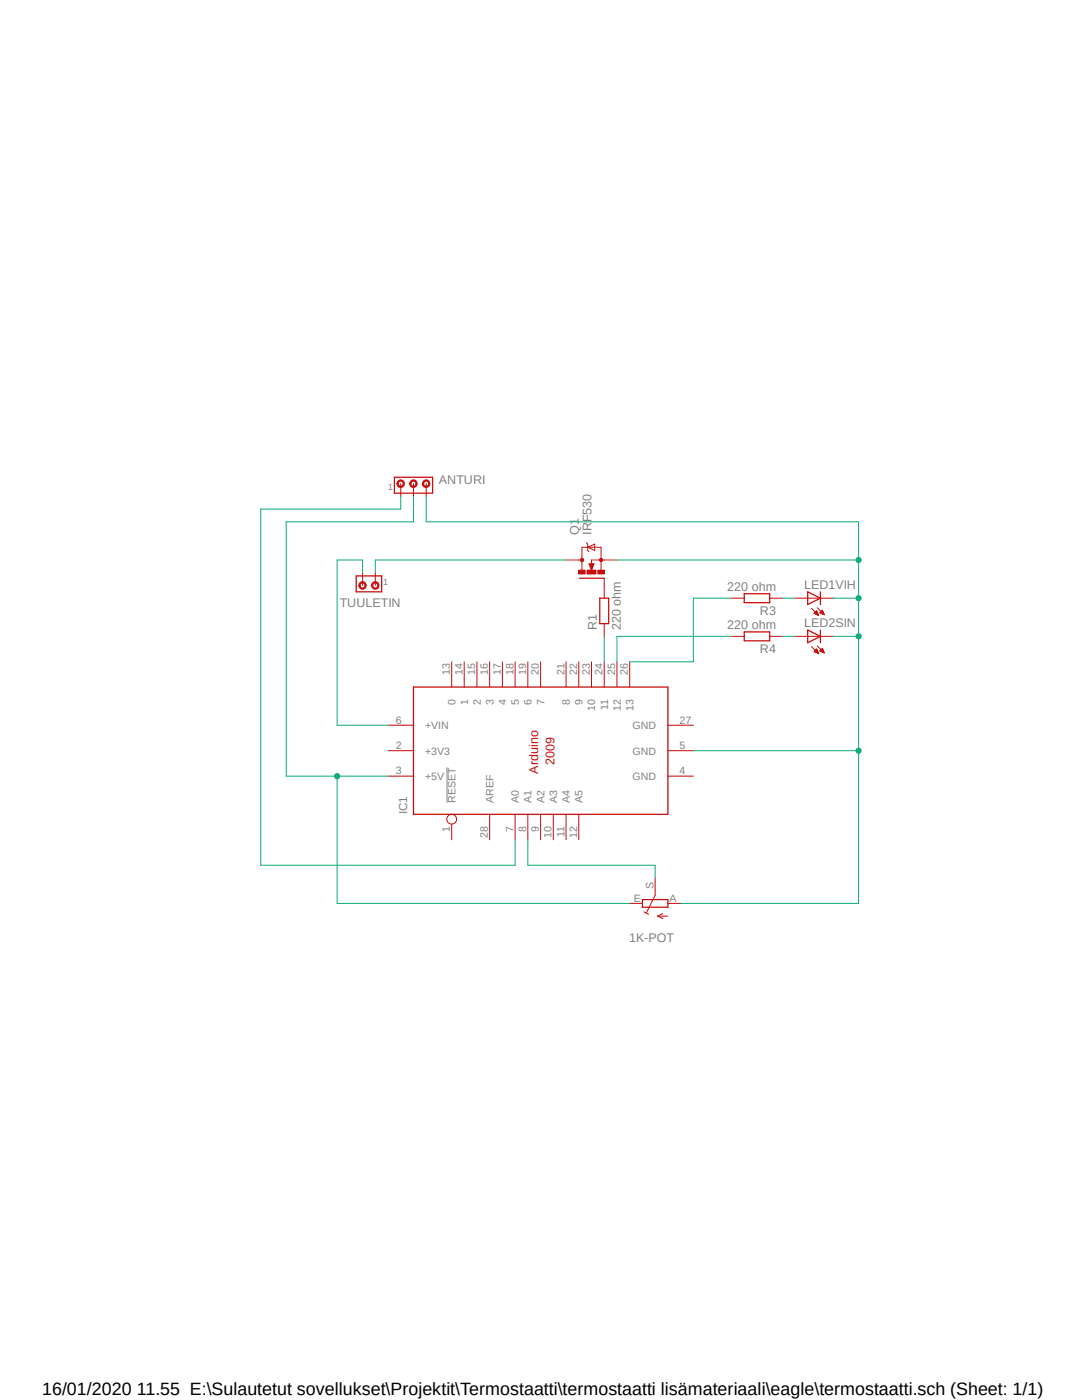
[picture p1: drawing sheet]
<svg xmlns="http://www.w3.org/2000/svg" width="216mm" height="279mm" viewBox="0 0 216 279" stroke-linecap="round" stroke-linejoin="round" font-family="sans-serif">
<path d="M51.9 93.9l120.5 94.9M172.4 93.9l-120.5 94.9" fill="none" stroke="#fff" stroke-width=".2"/>
<path d="M89.2 153.2v7" fill="none" stroke="#808080" stroke-width=".2"/>
<path d="M115.6 115.4h5M82.5 137.1h50.8v25.4h-50.8z" fill="none" stroke="#c90d0c" stroke-width=".25"/>
<g fill="none" stroke="#c90d0c" stroke-width=".2">
<path d="M115.5 111.8h.6M116.1 113.7v-4.5h3.8v4.6M117 108.3l.3 .3v1.3l.2 .2M117.3 109.2l1.4-.6v1.3zM117.5 112.5h1l-.5 1.3zM120.6 115.4v1.4M120.6 111.8h-2.6v.8M90.1 132.1v5M92.6 132.1v5M95.2 132.1v5M97.7 132.1v5M100.2 132.1v5"/>
<path d="M102.8 132.1v5M105.3 132.1v5M107.9 132.1v5M112.9 132.1v5M115.5 132.1v5M118 132.1v5M120.6 132.1v5M123.1 132.1v5M125.6 132.1v5M77.4 154.9h5.1M77.4 149.8h5.1M77.4 144.7h5.1"/>
<path d="M133.3 154.9h5M133.3 149.8h5M133.3 144.7h5M90.1 164.5v3.1M97.7 162.5v5.1M102.8 162.5v5.1M105.3 162.5v5.1M107.9 162.5v5.1M110.4 162.5v5.1M112.9 162.5v5.1M115.5 162.5v5.1"/>
<circle cx="90.1" cy="163.5" r=".98"/>
</g>
<path d="M117.8 112.6l.2 .9 .3-.9h-.3v.3" fill="none" stroke="#c90d0c" stroke-width=".34"/>
<path d="M119.7 111.5h.5v.5h-.5l-.1-.2z" fill-rule="evenodd" fill="#c90d0c"/>
<path d="M119.7 111.5h.5v.5h-.5l-.1-.2z" fill="none" stroke="#c90d0c" stroke-width=".2"/>
<path d="M115.9 111.5h.5v.5h-.5l-.1-.2z" fill-rule="evenodd" fill="#c90d0c"/>
<path d="M115.9 111.5h.5v.5h-.5l-.1-.2z" fill="none" stroke="#c90d0c" stroke-width=".2"/>
<path d="M119.3 113.8h1.3v.8h-1.3z" fill-rule="evenodd" fill="#c90d0c"/>
<path d="M119.3 113.8h1.3v.8h-1.3z" fill="none" stroke="#c90d0c" stroke-width=".2"/>
<path d="M115.5 113.8h1.3v.8h-1.3z" fill-rule="evenodd" fill="#c90d0c"/>
<path d="M115.5 113.8h1.3v.8h-1.3z" fill="none" stroke="#c90d0c" stroke-width=".2"/>
<path d="M117.1 113.8h1.8v.8h-1.8z" fill-rule="evenodd" fill="#c90d0c"/>
<path d="M112.9 111.8h2.6M117.1 113.8h1.8v.8h-1.8zM120.6 111.8h2.5M120.6 116.8v2.6M120.6 124.5v2.5" fill="none" stroke="#c90d0c" stroke-width=".2"/>
<path d="M71.1 114.9h5.1v3.2h-5.1zM119.7 119.4h1.8v5.1h-1.8z" fill="none" stroke="#c90d0c" stroke-width=".25"/>
<path d="M74.5 116.2a.75 .75 0 0 1 1.1 .3 .75 .75 0 0 1-.6 1.1 .75 .75 0 0 1-.9-.8h.3a.5 .5 0 0 1 .7-.4 .5 .5 0 0 1 .1 .8 .5 .5 0 0 1-.8-.1v-.3h-.3z" fill-rule="evenodd" fill="#c90d0c"/>
<path d="M74.5 116.2a.75 .75 0 0 1 1.1 .3 .75 .75 0 0 1-.6 1.1 .75 .75 0 0 1-.9-.8h.3a.5 .5 0 0 1 .7-.4 .5 .5 0 0 1 .1 .8 .5 .5 0 0 1-.8-.1v-.3h-.3z" fill="none" stroke="#c90d0c" stroke-width=".2"/>
<path d="M71.9 116.2a.75 .75 0 0 1 1.1 .3 .75 .75 0 0 1-.5 1.1 .75 .75 0 0 1-.9-.8h.2a.5 .5 0 0 1 .7-.4 .5 .5 0 0 1 .2 .8 .5 .5 0 0 1-.8-.1l-.1-.3h-.2z" fill-rule="evenodd" fill="#c90d0c"/>
<path d="M71.9 116.2a.75 .75 0 0 1 1.1 .3 .75 .75 0 0 1-.5 1.1 .75 .75 0 0 1-.9-.8h.2a.5 .5 0 0 1 .7-.4 .5 .5 0 0 1 .2 .8 .5 .5 0 0 1-.8-.1l-.1-.3h-.2zM72.3 114.3v2.5M74.9 114.3v2.5" fill="none" stroke="#c90d0c" stroke-width=".2"/>
<path d="M78.7 95.2h7.6v3.2h-7.6z" fill="none" stroke="#c90d0c" stroke-width=".25"/>
<path d="M79.5 95.9a.75 .75 0 0 1 1.1 .3 .75 .75 0 0 1-.5 1.1 .75 .75 0 0 1-.9-.8h.3a.5 .5 0 0 1 .7-.4 .5 .5 0 0 1 .1 .8 .5 .5 0 0 1-.8-.1v-.3h-.3z" fill-rule="evenodd" fill="#c90d0c"/>
<path d="M79.5 95.9a.75 .75 0 0 1 1.1 .3 .75 .75 0 0 1-.5 1.1 .75 .75 0 0 1-.9-.8h.3a.5 .5 0 0 1 .7-.4 .5 .5 0 0 1 .1 .8 .5 .5 0 0 1-.8-.1v-.3h-.3z" fill="none" stroke="#c90d0c" stroke-width=".2"/>
<path d="M82 95.9a.75 .75 0 0 1 1.2 .3 .75 .75 0 0 1-.5 1.1 .75 .75 0 0 1-1-.8h.3a.5 .5 0 0 1 .7-.4 .5 .5 0 0 1 .2 .8 .5 .5 0 0 1-.9-.1v-.3h-.3z" fill-rule="evenodd" fill="#c90d0c"/>
<path d="M82 95.9a.75 .75 0 0 1 1.2 .3 .75 .75 0 0 1-.5 1.1 .75 .75 0 0 1-1-.8h.3a.5 .5 0 0 1 .7-.4 .5 .5 0 0 1 .2 .8 .5 .5 0 0 1-.9-.1v-.3h-.3z" fill="none" stroke="#c90d0c" stroke-width=".2"/>
<path d="M84.6 95.9a.75 .75 0 0 1 1.1 .3 .75 .75 0 0 1-.5 1.1 .75 .75 0 0 1-.9-.8h.2a.5 .5 0 0 1 .8-.4 .5 .5 0 0 1 .1 .8 .5 .5 0 0 1-.8-.1l-.1-.3h-.2z" fill-rule="evenodd" fill="#c90d0c"/>
<g fill="none" stroke="#c90d0c" stroke-width=".2">
<path d="M80 96.5v2.6M82.5 96.5v2.6M84.6 95.9a.75 .75 0 0 1 1.1 .3 .75 .75 0 0 1-.5 1.1 .75 .75 0 0 1-.9-.8h.2a.5 .5 0 0 1 .8-.4 .5 .5 0 0 1 .1 .8 .5 .5 0 0 1-.8-.1l-.1-.3h-.2zM85 96.5v2.6M146 119.4h2.5M153.6 119.4h2.5M158.6 119.4h7.6M146 127h2.5M153.6 127h2.5M158.6 127h7.6M161.9 121.4l1.4 1.4M161.9 129l1.5 1.5"/>
<path d="M162.4 122.4l.5-.5 .4 .9zM162.4 130l.5-.5 .4 .9zM162.5 122.4h.7M162.5 122.3h.7M162.5 130h.7M162.6 129.9h.5M162.6 122.5h.6M162.6 122.3h.5M162.7 129.8h.4M162.7 122.2h.4M162.7 130.1h.5M162.8 129.7h.2"/>
<path d="M162.8 122h.2M162.9 122.6h.3M162.9 122h.1M162.9 130.2h.4M162.9 129.5v.1M163.1 121.3l1.4 1.4M163.1 122.7h.2M163.1 128.9l1.4 1.4M163.2 130.3h.1M163.3 122.8h.1M163.6 129.9h.7M163.7 122.3h.6"/>
<path d="M163.7 129.8h.6M163.7 122.2h.6M163.7 130h.6M163.8 129.7h.4M163.8 122h.4M163.9 129.6h.3M163.9 122.4h.5M163.9 122h.3M164 130h.4M164 129.5h.2M164 121.9h.1M164 129.5h.1"/>
<path d="M164.1 122.5h.3M164.1 121.8l-.5 .5 .9 .4M164.1 121.8l.4 .9M164.1 121.8h.1M164.1 129.4l.4 .9-.9-.4zM164.2 130.1h.2M164.3 122.6h.2M164.4 130.2h.1M130.7 175.2v3.4l-1.7 3.6M125.6 180.3h2.6M128.5 182l.9 .5M131.2 182.8h2.1"/>
<path d="M131.2 182.8l1 .5M132.2 182.3l-1 .5M133.3 180.3h2.5"/>
</g>
<path d="M148.5 118.5h5.1v1.8h-5.1zM161.2 118.1l2.5 1.3-2.5 1.2zM163.7 118.1v2.5M148.5 126.1h5.1v1.8h-5.1zM161.2 125.7l2.5 1.3-2.5 1.3zM163.7 125.7v2.6M128.2 179.5h5.1v1.6h-5.1z" fill="none" stroke="#c90d0c" stroke-width=".25"/>
<path d="M85 99.1v5h86.3v45.7h-33M72.3 114.3v-2.5h-5v32.9h10.1M112.9 111.8h-38v2.5M123.1 111.8h48.2" fill="none" stroke="#0dab76" stroke-width=".2"/>
<circle cx="171.3" cy="111.8" r=".51" fill="#0dab76"/>
<g fill="none" stroke="#0dab76" stroke-width=".2">
<path d="M171.3 149.8v30.5h-35.5"/>
<circle cx="171.3" cy="111.8" r=".51"/>
</g>
<circle cx="171.3" cy="149.8" r=".51" fill="#0dab76"/>
<g fill="none" stroke="#0dab76" stroke-width=".2">
<path d="M166.2 119.4h5.1"/>
<circle cx="171.3" cy="149.8" r=".51"/>
</g>
<circle cx="171.3" cy="119.4" r=".51" fill="#0dab76"/>
<g fill="none" stroke="#0dab76" stroke-width=".2">
<path d="M166.2 127h5.1"/>
<circle cx="171.3" cy="119.4" r=".51"/>
</g>
<circle cx="171.3" cy="127" r=".51" fill="#0dab76"/>
<g fill="none" stroke="#0dab76" stroke-width=".2">
<path d="M82.5 99.1v5h-25.4v50.8h20.3M120.6 127v5.1M67.3 154.9v25.4h58.3"/>
<circle cx="171.3" cy="127" r=".51"/>
</g>
<circle cx="67.3" cy="154.9" r=".51" fill="#0dab76"/>
<g fill="none" stroke="#0dab76" stroke-width=".2">
<path d="M80 99.1v2.5h-28v71.1h50.8v-5.1M146 119.4h-7.7v12.7h-12.7M156.1 119.4h2.5M146 127h-22.9v5.1M156.1 127h2.5M105.3 167.6v5.1h25.4v2.5"/>
<circle cx="67.3" cy="154.9" r=".51"/>
</g>
<text font-size="3.6" x="8.4" y="278.4">16/01/2020 11.55 E:\Sulautetut sovellukset\Projektit\Termostaatti\termostaatti lisämateriaali\eagle\termostaatti.sch (Sheet: 1/1)</text>
<g font-size="2.5" fill="#808080">
<text x="87.6" y="96.5">ANTURI</text>
<text x="115.5" y="106.7" transform="rotate(-90 115.5 106.7)">Q1</text>
<text x="118" y="106.7" transform="rotate(-90 118 106.7)">IRF530</text>
<text x="145.1" y="117.9">220 ohm</text>
<text x="160.4" y="117.6">LED1VIH</text>
<text x="67.8" y="121.2">TUULETIN</text>
<text x="119.1" y="125.7" transform="rotate(-90 119.1 125.7)">R1</text>
<text x="123.9" y="125.7" transform="rotate(-90 123.9 125.7)">220 ohm</text>
<text x="145.1" y="125.5">220 ohm</text>
<text x="151.6" y="122.6">R3</text>
<text x="160.4" y="125.2">LED2SIN</text>
<text x="151.6" y="130.3">R4</text>
<text x="125.5" y="188">1K-POT</text>
</g>
<g font-size="2.5" fill="#c90d0c">
<text x="107.4" y="154.4" transform="rotate(-90 107.4 154.4)">Arduino</text>
<text x="110.7" y="152.6" transform="rotate(-90 110.7 152.6)">2009</text>
</g>
<text font-size="2.3" fill="#808080" x="81.2" y="162.5" transform="rotate(-90 81.2 162.5)">IC1</text>
<g font-size="2.1" fill="#808080">
<text x="89.7" y="134.8" transform="rotate(-90 89.7 134.8)">13</text>
<text x="92.3" y="134.8" transform="rotate(-90 92.3 134.8)">14</text>
<text x="94.8" y="134.8" transform="rotate(-90 94.8 134.8)">15</text>
<text x="97.4" y="134.8" transform="rotate(-90 97.4 134.8)">16</text>
<text x="99.9" y="134.8" transform="rotate(-90 99.9 134.8)">17</text>
<text x="102.4" y="134.8" transform="rotate(-90 102.4 134.8)">18</text>
<text x="105" y="134.8" transform="rotate(-90 105 134.8)">19</text>
<text x="107.5" y="134.8" transform="rotate(-90 107.5 134.8)">20</text>
<text x="112.6" y="134.8" transform="rotate(-90 112.6 134.8)">21</text>
<text x="115.1" y="134.8" transform="rotate(-90 115.1 134.8)">22</text>
<text x="117.7" y="134.8" transform="rotate(-90 117.7 134.8)">23</text>
<text x="120.2" y="134.8" transform="rotate(-90 120.2 134.8)">24</text>
<text x="122.8" y="134.8" transform="rotate(-90 122.8 134.8)">25</text>
<text x="125.3" y="134.8" transform="rotate(-90 125.3 134.8)">26</text>
<text x="90.9" y="140.7" transform="rotate(-90 90.9 140.7)">0</text>
<text x="93.4" y="140.7" transform="rotate(-90 93.4 140.7)">1</text>
<text x="95.9" y="140.7" transform="rotate(-90 95.9 140.7)">2</text>
<text x="98.5" y="140.7" transform="rotate(-90 98.5 140.7)">3</text>
<text x="101" y="140.7" transform="rotate(-90 101 140.7)">4</text>
<text x="103.5" y="140.7" transform="rotate(-90 103.5 140.7)">5</text>
<text x="106.1" y="140.7" transform="rotate(-90 106.1 140.7)">6</text>
<text x="108.6" y="140.7" transform="rotate(-90 108.6 140.7)">7</text>
<text x="113.7" y="140.7" transform="rotate(-90 113.7 140.7)">8</text>
<text x="116.2" y="140.7" transform="rotate(-90 116.2 140.7)">9</text>
<text x="118.8" y="141.9" transform="rotate(-90 118.8 141.9)">10</text>
<text x="121.3" y="141.7" transform="rotate(-90 121.3 141.7)">11</text>
<text x="123.9" y="141.9" transform="rotate(-90 123.9 141.9)">12</text>
<text x="126.4" y="141.9" transform="rotate(-90 126.4 141.9)">13</text>
<text x="79" y="149.5">2</text>
<text x="79" y="144.4">6</text>
<text x="84.8" y="145.5">+VIN</text>
<text x="126.2" y="145.5">GND</text>
<text x="135.6" y="149.5">5</text>
<text x="135.6" y="144.4">27</text>
<text x="79" y="154.6">3</text>
<text x="84.8" y="155.7">+5V</text>
<text x="84.8" y="150.6">+3V3</text>
<text x="126.2" y="155.7">GND</text>
<text x="126.2" y="150.6">GND</text>
<text x="135.6" y="154.6">4</text>
<text x="90.9" y="160.2" transform="rotate(-90 90.9 160.2)">RESET</text>
<text x="98.5" y="160.2" transform="rotate(-90 98.5 160.2)">AREF</text>
<text x="103.5" y="160.2" transform="rotate(-90 103.5 160.2)">A0</text>
<text x="106.1" y="160.2" transform="rotate(-90 106.1 160.2)">A1</text>
<text x="108.6" y="160.2" transform="rotate(-90 108.6 160.2)">A2</text>
<text x="111.2" y="160.2" transform="rotate(-90 111.2 160.2)">A3</text>
<text x="113.7" y="160.2" transform="rotate(-90 113.7 160.2)">A4</text>
<text x="116.2" y="160.2" transform="rotate(-90 116.2 160.2)">A5</text>
<text x="89.7" y="166" transform="rotate(-90 89.7 166)">1</text>
<text x="97.4" y="167.2" transform="rotate(-90 97.4 167.2)">28</text>
<text x="102.4" y="166" transform="rotate(-90 102.4 166)">7</text>
<text x="105" y="166" transform="rotate(-90 105 166)">8</text>
<text x="107.5" y="166" transform="rotate(-90 107.5 166)">9</text>
<text x="110.1" y="167.2" transform="rotate(-90 110.1 167.2)">10</text>
<text x="112.6" y="167" transform="rotate(-90 112.6 167)">11</text>
<text x="115.1" y="167.2" transform="rotate(-90 115.1 167.2)">12</text>
<text x="126.4" y="179.9">E</text>
<text x="130.4" y="177.4" transform="rotate(-90 130.4 177.4)">S</text>
<text x="133.6" y="179.9">A</text>
</g>
<g font-size="1.8" fill="#808080">
<text x="77.4" y="97.8">1</text>
<text x="76.5" y="116.8">1</text>
</g>
</svg>
